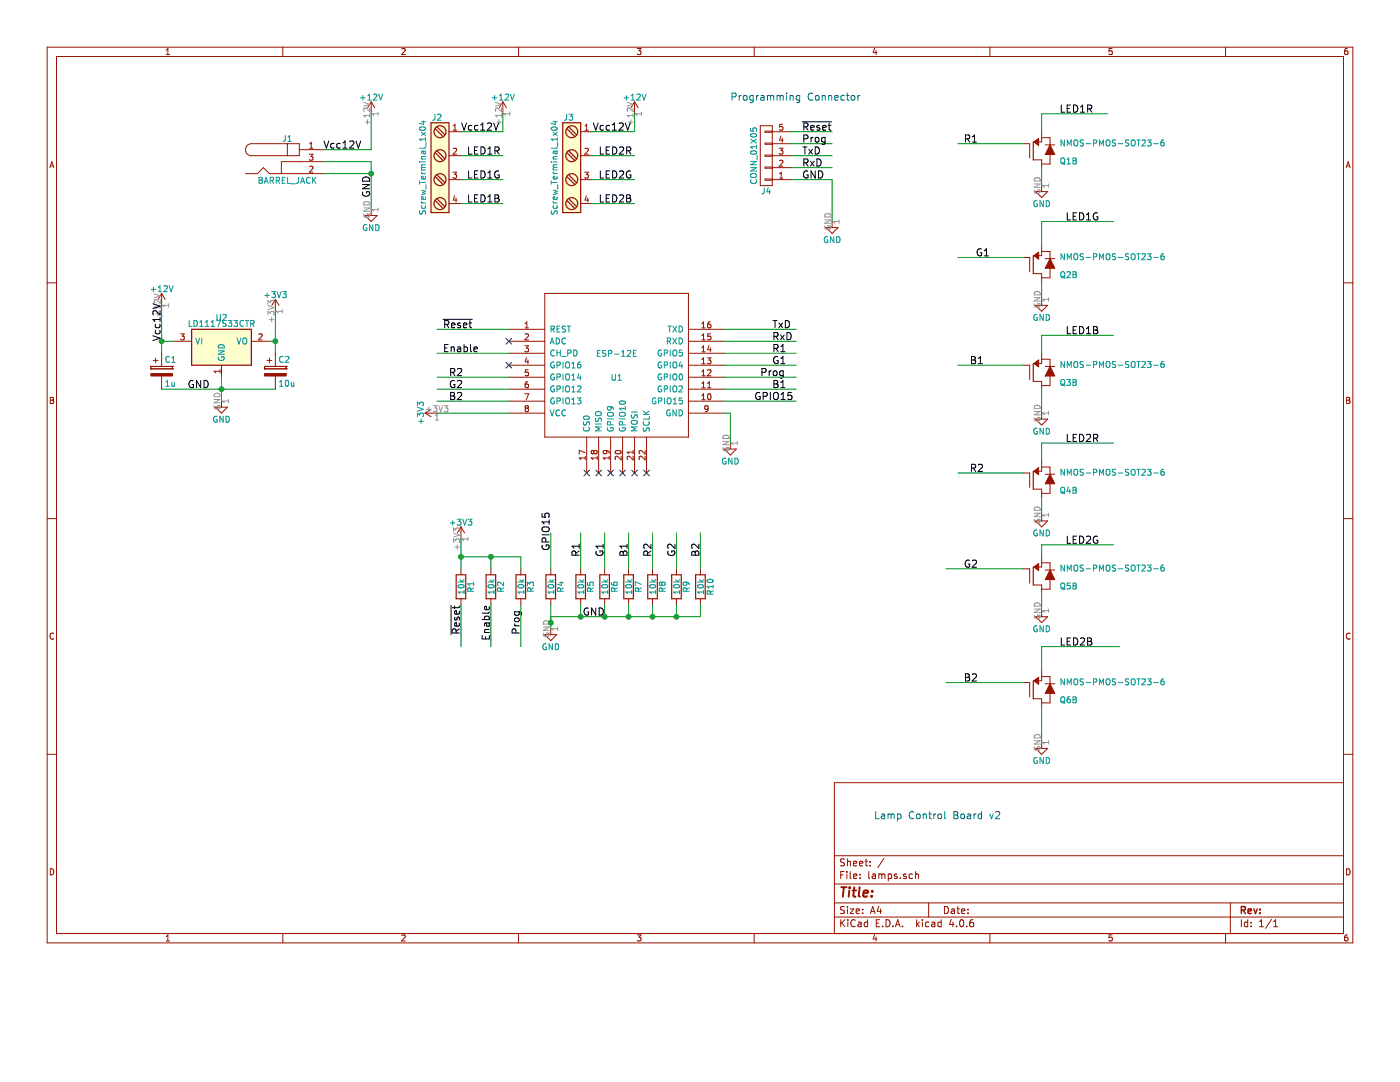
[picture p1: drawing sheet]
EESchema Schematic File Version 2
LIBS:power
LIBS:device
LIBS:transistors
LIBS:conn
LIBS:linear
LIBS:regul
LIBS:74xx
LIBS:cmos4000
LIBS:adc-dac
LIBS:memory
LIBS:xilinx
LIBS:microcontrollers
LIBS:dsp
LIBS:microchip
LIBS:analog_switches
LIBS:motorola
LIBS:texas
LIBS:intel
LIBS:audio
LIBS:interface
LIBS:digital-audio
LIBS:philips
LIBS:display
LIBS:cypress
LIBS:siliconi
LIBS:opto
LIBS:atmel
LIBS:contrib
LIBS:valves
LIBS:ESP8266
LIBS:-15v
LIBS:-vs
LIBS:+1v2
LIBS:+1v8
LIBS:+3v
LIBS:+3v3
LIBS:+5v
LIBS:+12v
LIBS:+15v
LIBS:+vs
LIBS:2-spst
LIBS:74avc4t245
LIBS:74vc1t45
LIBS:74vc2t45
LIBS:aat1217
LIBS:aat3681a
LIBS:acs711ex
LIBS:ad8429
LIBS:ant
LIBS:bat
LIBS:buck-sot23-5
LIBS:buck-sot23-6
LIBS:button-dpdt
LIBS:c
LIBS:cm1624
LIBS:com
LIBS:conn-1
LIBS:conn-2
LIBS:conn-2x4
LIBS:conn-2x5
LIBS:conn-3
LIBS:conn-4
LIBS:conn-5
LIBS:conn-6
LIBS:conn-7
LIBS:conn-8
LIBS:cp
LIBS:d
LIBS:de-9
LIBS:debugheader
LIBS:drdc3105
LIBS:drv883x
LIBS:dtc-npn
LIBS:erc12864-1
LIBS:esp-12
LIBS:ferrite
LIBS:fuse
LIBS:gnd
LIBS:ICE40HX4K-144
LIBS:in-amp
LIBS:ina199
LIBS:ip425xcz12
LIBS:jtag
LIBS:jumper
LIBS:k22f-64lqfp
LIBS:l
LIBS:lcd5110
LIBS:ldo-sot-23-5
LIBS:led
LIBS:lis2-lga12
LIBS:lm78xx-so8
LIBS:lm3671
LIBS:lm27313
LIBS:ln1410
LIBS:lpc812
LIBS:lpc824
LIBS:lpddrx16
LIBS:lt6102
LIBS:lt6106
LIBS:ltc3260
LIBS:mag3110
LIBS:max4737eud
LIBS:max6070
LIBS:max9938
LIBS:mchck
LIBS:mcp3221
LIBS:mic5205
LIBS:mic5365
LIBS:microsd
LIBS:mkl03zxxvfg4
LIBS:mkl03zxxvfk4
LIBS:MKL26ZxxVFM4
LIBS:mkl27zxxvfm4
LIBS:mounthole
LIBS:mounting-hole
LIBS:mpl3115a2
LIBS:mpu-6050
LIBS:mpu6050
LIBS:mun53
LIBS:nmos-pmos-sot-666
LIBS:nmos-pmos-sot23-6
LIBS:nmos
LIBS:npn
LIBS:nup4114
LIBS:op-amp
LIBS:phone-3
LIBS:pmos
LIBS:pnp
LIBS:pot
LIBS:power_flag
LIBS:powersyms
LIBS:pwr
LIBS:r
LIBS:r4
LIBS:relay
LIBS:rs485trx-fullduplex
LIBS:SAM3U-144
LIBS:schottky
LIBS:si8410
LIBS:sip32401a
LIBS:sit1602
LIBS:slide-spdt
LIBS:solder-jumper-nc
LIBS:spiflash
LIBS:tactile-4
LIBS:test
LIBS:testpoint
LIBS:thermistor
LIBS:tlv713
LIBS:tp4055
LIBS:tp4056
LIBS:tpd4s012
LIBS:tps6040x
LIBS:tps27081a
LIBS:ts3usb31
LIBS:usb
LIBS:usb334x
LIBS:USB3300
LIBS:vana
LIBS:varef
LIBS:vbu
LIBS:vcore
LIBS:vin
LIBS:vio
LIBS:vout
LIBS:vpll
LIBS:vtarget
LIBS:vusb
LIBS:vutmi
LIBS:xtal
LIBS:zener
LIBS:lamps-cache
EELAYER 25 0
EELAYER END
$Descr A4 11693 8268
encoding utf-8
Sheet 1 1
Title ""
Date ""
Rev ""
Comp ""
Comment1 ""
Comment2 ""
Comment3 ""
Comment4 ""
$EndDescr
$Comp
L ESP-12E U1
U 1 1
P 5150 3050
F 0 "U1" H 5150 2950 50  0000 C CNN
F 1 "ESP-12E" H 5150 3150 50  0000 C CNN
F 2 "ESP8266:ESP-12E" H 5150 3050 50  0001 C CNN
F 3 "" H 5150 3050 50  0001 C CNN
	1    5150 3050
	1    0    0    -1  
$EndComp
$Comp
L NMOS-PMOS-SOT23-6 Q1
U 2 1
P 8700 1250
F 0 "Q1" H 8850 1350 50  0000 L CNN
F 1 "NMOS-PMOS-SOT23-6" H 8850 1200 50  0000 L CNN
F 2 "TO_SOT_Packages_SMD:SOT-23-6" H 7900 1100 60  0001 C CNN
F 3 "" H 7900 1100 60  0000 C CNN
	2    8700 1250
	1    0    0    1   
$EndComp
$Comp
L NMOS-PMOS-SOT23-6 Q2
U 2 1
P 8700 2200
F 0 "Q2" H 8850 2300 50  0000 L CNN
F 1 "NMOS-PMOS-SOT23-6" H 8850 2150 50  0000 L CNN
F 2 "TO_SOT_Packages_SMD:SOT-23-6" H 7900 2050 60  0001 C CNN
F 3 "" H 7900 2050 60  0000 C CNN
	2    8700 2200
	1    0    0    1   
$EndComp
$Comp
L NMOS-PMOS-SOT23-6 Q3
U 2 1
P 8700 3100
F 0 "Q3" H 8850 3200 50  0000 L CNN
F 1 "NMOS-PMOS-SOT23-6" H 8850 3050 50  0000 L CNN
F 2 "TO_SOT_Packages_SMD:SOT-23-6" H 7900 2950 60  0001 C CNN
F 3 "" H 7900 2950 60  0000 C CNN
	2    8700 3100
	1    0    0    1   
$EndComp
$Comp
L NMOS-PMOS-SOT23-6 Q4
U 2 1
P 8700 4000
F 0 "Q4" H 8850 4100 50  0000 L CNN
F 1 "NMOS-PMOS-SOT23-6" H 8850 3950 50  0000 L CNN
F 2 "TO_SOT_Packages_SMD:SOT-23-6" H 7900 3850 60  0001 C CNN
F 3 "" H 7900 3850 60  0000 C CNN
	2    8700 4000
	1    0    0    1   
$EndComp
$Comp
L NMOS-PMOS-SOT23-6 Q5
U 2 1
P 8700 4800
F 0 "Q5" H 8850 4900 50  0000 L CNN
F 1 "NMOS-PMOS-SOT23-6" H 8850 4750 50  0000 L CNN
F 2 "TO_SOT_Packages_SMD:SOT-23-6" H 7900 4650 60  0001 C CNN
F 3 "" H 7900 4650 60  0000 C CNN
	2    8700 4800
	1    0    0    1   
$EndComp
$Comp
L NMOS-PMOS-SOT23-6 Q6
U 2 1
P 8700 5750
F 0 "Q6" H 8850 5850 50  0000 L CNN
F 1 "NMOS-PMOS-SOT23-6" H 8850 5700 50  0000 L CNN
F 2 "TO_SOT_Packages_SMD:SOT-23-6" H 7900 5600 60  0001 C CNN
F 3 "" H 7900 5600 60  0000 C CNN
	2    8700 5750
	1    0    0    1   
$EndComp
Text Label 3700 2750 0    60   ~ 0
~Reset
Text Label 3700 2950 0    60   ~ 0
Enable
Text Label 6350 3150 0    60   ~ 0
Prog
Text Label 6300 3350 0    60   ~ 0
GPIO15
Text Label 6450 2950 0    60   ~ 0
R1
Text Label 6450 3050 0    60   ~ 0
G1
Text Label 6450 3250 0    60   ~ 0
B1
Text Label 3750 3150 0    60   ~ 0
R2
Text Label 3750 3250 0    60   ~ 0
G2
Text Label 3750 3350 0    60   ~ 0
B2
Text Label 6450 2750 0    60   ~ 0
TxD
Text Label 6450 2850 0    60   ~ 0
RxD
$Comp
L GND #PWR01
U 1 1
P 6100 3700
F 0 "#PWR01" H 6100 3450 50  0001 C CNN
F 1 "GND" H 6100 3550 50  0000 C CNN
F 2 "" H 6100 3700 50  0001 C CNN
F 3 "" H 6100 3700 50  0001 C CNN
	1    6100 3700
	1    0    0    -1  
$EndComp
$Comp
L +3V3 #PWR02
U 1 1
P 3650 3450
F 0 "#PWR02" H 3650 3300 50  0001 C CNN
F 1 "+3V3" H 3650 3590 50  0000 C CNN
F 2 "" H 3650 3450 50  0001 C CNN
F 3 "" H 3650 3450 50  0001 C CNN
	1    3650 3450
	0    -1   -1   0   
$EndComp
Text Label 8050 1200 0    60   ~ 0
R1
Text Label 8150 2150 0    60   ~ 0
G1
Text Label 8100 3050 0    60   ~ 0
B1
Text Label 8100 3950 0    60   ~ 0
R2
Text Label 8050 4750 0    60   ~ 0
G2
Text Label 8050 5700 0    60   ~ 0
B2
$Comp
L R R1
U 1 1
P 3850 4900
F 0 "R1" V 3930 4900 50  0000 C CNN
F 1 "10k" V 3850 4900 50  0000 C CNN
F 2 "Resistors_SMD:R_0603_HandSoldering" V 3780 4900 50  0001 C CNN
F 3 "" H 3850 4900 50  0001 C CNN
	1    3850 4900
	1    0    0    -1  
$EndComp
$Comp
L R R2
U 1 1
P 4100 4900
F 0 "R2" V 4180 4900 50  0000 C CNN
F 1 "10k" V 4100 4900 50  0000 C CNN
F 2 "Resistors_SMD:R_0603_HandSoldering" V 4030 4900 50  0001 C CNN
F 3 "" H 4100 4900 50  0001 C CNN
	1    4100 4900
	1    0    0    -1  
$EndComp
$Comp
L R R3
U 1 1
P 4350 4900
F 0 "R3" V 4430 4900 50  0000 C CNN
F 1 "10k" V 4350 4900 50  0000 C CNN
F 2 "Resistors_SMD:R_0603_HandSoldering" V 4280 4900 50  0001 C CNN
F 3 "" H 4350 4900 50  0001 C CNN
	1    4350 4900
	1    0    0    -1  
$EndComp
$Comp
L R R4
U 1 1
P 4600 4900
F 0 "R4" V 4680 4900 50  0000 C CNN
F 1 "10k" V 4600 4900 50  0000 C CNN
F 2 "Resistors_SMD:R_0603_HandSoldering" V 4530 4900 50  0001 C CNN
F 3 "" H 4600 4900 50  0001 C CNN
	1    4600 4900
	1    0    0    -1  
$EndComp
$Comp
L +3V3 #PWR03
U 1 1
P 3850 4500
F 0 "#PWR03" H 3850 4350 50  0001 C CNN
F 1 "+3V3" H 3850 4640 50  0000 C CNN
F 2 "" H 3850 4500 50  0001 C CNN
F 3 "" H 3850 4500 50  0001 C CNN
	1    3850 4500
	1    0    0    -1  
$EndComp
$Comp
L GND #PWR04
U 1 1
P 4600 5250
F 0 "#PWR04" H 4600 5000 50  0001 C CNN
F 1 "GND" H 4600 5100 50  0000 C CNN
F 2 "" H 4600 5250 50  0001 C CNN
F 3 "" H 4600 5250 50  0001 C CNN
	1    4600 5250
	1    0    0    -1  
$EndComp
Text Label 3850 5300 1    60   ~ 0
~Reset
Text Label 4100 5350 1    60   ~ 0
Enable
Text Label 4350 5300 1    60   ~ 0
Prog
Text Label 4600 4600 1    60   ~ 0
GPIO15
$Comp
L R R5
U 1 1
P 4850 4900
F 0 "R5" V 4930 4900 50  0000 C CNN
F 1 "10k" V 4850 4900 50  0000 C CNN
F 2 "Resistors_SMD:R_0603_HandSoldering" V 4780 4900 50  0001 C CNN
F 3 "" H 4850 4900 50  0001 C CNN
	1    4850 4900
	1    0    0    -1  
$EndComp
$Comp
L R R6
U 1 1
P 5050 4900
F 0 "R6" V 5130 4900 50  0000 C CNN
F 1 "10k" V 5050 4900 50  0000 C CNN
F 2 "Resistors_SMD:R_0603_HandSoldering" V 4980 4900 50  0001 C CNN
F 3 "" H 5050 4900 50  0001 C CNN
	1    5050 4900
	1    0    0    -1  
$EndComp
$Comp
L R R7
U 1 1
P 5250 4900
F 0 "R7" V 5330 4900 50  0000 C CNN
F 1 "10k" V 5250 4900 50  0000 C CNN
F 2 "Resistors_SMD:R_0603_HandSoldering" V 5180 4900 50  0001 C CNN
F 3 "" H 5250 4900 50  0001 C CNN
	1    5250 4900
	1    0    0    -1  
$EndComp
$Comp
L R R8
U 1 1
P 5450 4900
F 0 "R8" V 5530 4900 50  0000 C CNN
F 1 "10k" V 5450 4900 50  0000 C CNN
F 2 "Resistors_SMD:R_0603_HandSoldering" V 5380 4900 50  0001 C CNN
F 3 "" H 5450 4900 50  0001 C CNN
	1    5450 4900
	1    0    0    -1  
$EndComp
$Comp
L R R9
U 1 1
P 5650 4900
F 0 "R9" V 5730 4900 50  0000 C CNN
F 1 "10k" V 5650 4900 50  0000 C CNN
F 2 "Resistors_SMD:R_0603_HandSoldering" V 5580 4900 50  0001 C CNN
F 3 "" H 5650 4900 50  0001 C CNN
	1    5650 4900
	1    0    0    -1  
$EndComp
$Comp
L R R10
U 1 1
P 5850 4900
F 0 "R10" V 5930 4900 50  0000 C CNN
F 1 "10k" V 5850 4900 50  0000 C CNN
F 2 "Resistors_SMD:R_0603_HandSoldering" V 5780 4900 50  0001 C CNN
F 3 "" H 5850 4900 50  0001 C CNN
	1    5850 4900
	1    0    0    -1  
$EndComp
Wire Wire Line
	4250 2750 3650 2750
Wire Wire Line
	4250 2950 3650 2950
Wire Wire Line
	6050 3150 6650 3150
Wire Wire Line
	6050 3350 6650 3350
Wire Wire Line
	6050 2950 6650 2950
Wire Wire Line
	6050 3050 6650 3050
Wire Wire Line
	6050 3250 6650 3250
Wire Wire Line
	4250 3150 3650 3150
Wire Wire Line
	4250 3250 3650 3250
Wire Wire Line
	4250 3350 3650 3350
Wire Wire Line
	6050 2750 6650 2750
Wire Wire Line
	6050 2850 6650 2850
Wire Wire Line
	6050 3450 6100 3450
Wire Wire Line
	6100 3450 6100 3700
Wire Wire Line
	3650 3450 4250 3450
Wire Wire Line
	8550 1200 8000 1200
Wire Wire Line
	8550 2150 8000 2150
Wire Wire Line
	8550 3050 8000 3050
Wire Wire Line
	8550 3950 8000 3950
Wire Wire Line
	8550 4750 7900 4750
Wire Wire Line
	8550 5700 7900 5700
Wire Wire Line
	3850 4500 3850 4750
Wire Wire Line
	4100 4750 4100 4650
Wire Wire Line
	3850 4650 4350 4650
Connection ~ 3850 4650
Wire Wire Line
	4350 4650 4350 4750
Connection ~ 4100 4650
Wire Wire Line
	3850 5050 3850 5400
Wire Wire Line
	4100 5050 4100 5400
Wire Wire Line
	4350 5050 4350 5400
Wire Wire Line
	4600 5050 4600 5250
Wire Wire Line
	4600 4750 4600 4450
Wire Wire Line
	4600 5200 4600 5150
Wire Wire Line
	4600 5150 5850 5150
Wire Wire Line
	4850 5150 4850 5050
Connection ~ 4600 5200
Wire Wire Line
	5050 5150 5050 5050
Connection ~ 4850 5150
Wire Wire Line
	5250 5150 5250 5050
Connection ~ 5050 5150
Wire Wire Line
	5450 5150 5450 5050
Connection ~ 5250 5150
Wire Wire Line
	5650 5150 5650 5050
Connection ~ 5450 5150
Wire Wire Line
	5850 5150 5850 5050
Connection ~ 5650 5150
Wire Wire Line
	4850 4750 4850 4450
Wire Wire Line
	5050 4750 5050 4450
Wire Wire Line
	5250 4750 5250 4450
Wire Wire Line
	5450 4750 5450 4450
Wire Wire Line
	5650 4750 5650 4450
Wire Wire Line
	5850 4750 5850 4450
Text Label 4850 4650 1    60   ~ 0
R1
Text Label 5050 4650 1    60   ~ 0
G1
Text Label 5250 4650 1    60   ~ 0
B1
Text Label 5450 4650 1    60   ~ 0
R2
Text Label 5650 4650 1    60   ~ 0
G2
Text Label 5850 4650 1    60   ~ 0
B2
$Comp
L GND #PWR05
U 1 1
P 8700 6200
F 0 "#PWR05" H 8700 5950 50  0001 C CNN
F 1 "GND" H 8700 6050 50  0000 C CNN
F 2 "" H 8700 6200 50  0001 C CNN
F 3 "" H 8700 6200 50  0001 C CNN
	1    8700 6200
	1    0    0    -1  
$EndComp
$Comp
L GND #PWR06
U 1 1
P 8700 5100
F 0 "#PWR06" H 8700 4850 50  0001 C CNN
F 1 "GND" H 8700 4950 50  0000 C CNN
F 2 "" H 8700 5100 50  0001 C CNN
F 3 "" H 8700 5100 50  0001 C CNN
	1    8700 5100
	1    0    0    -1  
$EndComp
$Comp
L GND #PWR07
U 1 1
P 8700 4300
F 0 "#PWR07" H 8700 4050 50  0001 C CNN
F 1 "GND" H 8700 4150 50  0000 C CNN
F 2 "" H 8700 4300 50  0001 C CNN
F 3 "" H 8700 4300 50  0001 C CNN
	1    8700 4300
	1    0    0    -1  
$EndComp
$Comp
L GND #PWR08
U 1 1
P 8700 3450
F 0 "#PWR08" H 8700 3200 50  0001 C CNN
F 1 "GND" H 8700 3300 50  0000 C CNN
F 2 "" H 8700 3450 50  0001 C CNN
F 3 "" H 8700 3450 50  0001 C CNN
	1    8700 3450
	1    0    0    -1  
$EndComp
$Comp
L GND #PWR09
U 1 1
P 8700 2500
F 0 "#PWR09" H 8700 2250 50  0001 C CNN
F 1 "GND" H 8700 2350 50  0000 C CNN
F 2 "" H 8700 2500 50  0001 C CNN
F 3 "" H 8700 2500 50  0001 C CNN
	1    8700 2500
	1    0    0    -1  
$EndComp
$Comp
L GND #PWR010
U 1 1
P 8700 1550
F 0 "#PWR010" H 8700 1300 50  0001 C CNN
F 1 "GND" H 8700 1400 50  0000 C CNN
F 2 "" H 8700 1550 50  0001 C CNN
F 3 "" H 8700 1550 50  0001 C CNN
	1    8700 1550
	1    0    0    -1  
$EndComp
Wire Wire Line
	8700 1400 8700 1550
Wire Wire Line
	8700 2350 8700 2500
Wire Wire Line
	8700 3250 8700 3450
Wire Wire Line
	8700 4150 8700 4300
Wire Wire Line
	8700 4950 8700 5100
Wire Wire Line
	8700 5900 8700 6200
$Comp
L BARREL_JACK J1
U 1 1
P 2400 1350
F 0 "J1" H 2400 1545 50  0000 C CNN
F 1 "BARREL_JACK" H 2400 1195 50  0000 C CNN
F 2 "Connect:BARREL_JACK" H 2400 1350 50  0001 C CNN
F 3 "" H 2400 1350 50  0001 C CNN
	1    2400 1350
	1    0    0    -1  
$EndComp
$Comp
L Screw_Terminal_1x04 J2
U 1 1
P 3650 1400
F 0 "J2" H 3650 1850 50  0000 C TNN
F 1 "Screw_Terminal_1x04" V 3500 1400 50  0000 C TNN
F 2 "Terminal_Blocks:TerminalBlock_Pheonix_MPT-2.54mm_4pol" H 3650 975 50  0001 C CNN
F 3 "" H 3625 1600 50  0001 C CNN
	1    3650 1400
	1    0    0    -1  
$EndComp
$Comp
L Screw_Terminal_1x04 J3
U 1 1
P 4750 1400
F 0 "J3" H 4750 1850 50  0000 C TNN
F 1 "Screw_Terminal_1x04" V 4600 1400 50  0000 C TNN
F 2 "Terminal_Blocks:TerminalBlock_Pheonix_MPT-2.54mm_4pol" H 4750 975 50  0001 C CNN
F 3 "" H 4725 1600 50  0001 C CNN
	1    4750 1400
	1    0    0    -1  
$EndComp
Wire Wire Line
	2700 1250 3100 1250
Wire Wire Line
	2700 1450 3100 1450
Wire Wire Line
	3100 1350 3100 1750
$Comp
L +12V #PWR011
U 1 1
P 3100 950
F 0 "#PWR011" H 3100 800 50  0001 C CNN
F 1 "+12V" H 3100 1090 50  0000 C CNN
F 2 "" H 3100 950 50  0001 C CNN
F 3 "" H 3100 950 50  0001 C CNN
	1    3100 950 
	1    0    0    -1  
$EndComp
Wire Wire Line
	3100 1250 3100 950 
$Comp
L GND #PWR012
U 1 1
P 3100 1750
F 0 "#PWR012" H 3100 1500 50  0001 C CNN
F 1 "GND" H 3100 1600 50  0000 C CNN
F 2 "" H 3100 1750 50  0001 C CNN
F 3 "" H 3100 1750 50  0001 C CNN
	1    3100 1750
	1    0    0    -1  
$EndComp
Wire Wire Line
	3850 1100 4200 1100
Wire Wire Line
	4950 1100 5300 1100
$Comp
L +12V #PWR013
U 1 1
P 4200 950
F 0 "#PWR013" H 4200 800 50  0001 C CNN
F 1 "+12V" H 4200 1090 50  0000 C CNN
F 2 "" H 4200 950 50  0001 C CNN
F 3 "" H 4200 950 50  0001 C CNN
	1    4200 950 
	1    0    0    -1  
$EndComp
$Comp
L +12V #PWR014
U 1 1
P 5300 950
F 0 "#PWR014" H 5300 800 50  0001 C CNN
F 1 "+12V" H 5300 1090 50  0000 C CNN
F 2 "" H 5300 950 50  0001 C CNN
F 3 "" H 5300 950 50  0001 C CNN
	1    5300 950 
	1    0    0    -1  
$EndComp
Wire Wire Line
	5300 1100 5300 950 
Wire Wire Line
	4200 1100 4200 950 
Wire Wire Line
	3850 1300 4200 1300
Wire Wire Line
	3850 1500 4200 1500
Wire Wire Line
	3850 1700 4200 1700
Wire Wire Line
	4950 1300 5300 1300
Wire Wire Line
	4950 1500 5300 1500
Wire Wire Line
	4950 1700 5300 1700
Text Label 3900 1300 0    60   ~ 0
LED1R
Text Label 3900 1500 0    60   ~ 0
LED1G
Text Label 3900 1700 0    60   ~ 0
LED1B
Text Label 5000 1300 0    60   ~ 0
LED2R
Text Label 5000 1500 0    60   ~ 0
LED2G
Text Label 5000 1700 0    60   ~ 0
LED2B
Wire Wire Line
	8700 1100 8700 950 
Wire Wire Line
	8700 950  9250 950 
Wire Wire Line
	8700 2050 8700 1850
Wire Wire Line
	8700 1850 9300 1850
Text Label 8850 950  0    60   ~ 0
LED1R
Text Label 8900 1850 0    60   ~ 0
LED1G
Wire Wire Line
	8700 2950 8700 2800
Wire Wire Line
	8700 2800 9300 2800
Text Label 8900 2800 0    60   ~ 0
LED1B
Wire Wire Line
	8700 3850 8700 3700
Wire Wire Line
	8700 3700 9300 3700
Text Label 8900 3700 0    60   ~ 0
LED2R
Wire Wire Line
	8700 4650 8700 4550
Wire Wire Line
	8700 4550 9300 4550
Text Label 8900 4550 0    60   ~ 0
LED2G
Wire Wire Line
	8700 5600 8700 5400
Wire Wire Line
	8700 5400 9350 5400
Text Label 8850 5400 0    60   ~ 0
LED2B
Wire Wire Line
	6600 1300 6950 1300
Wire Wire Line
	6600 1400 6950 1400
Wire Wire Line
	6600 1500 6950 1500
Wire Wire Line
	6950 1500 6950 1850
$Comp
L GND #PWR015
U 1 1
P 6950 1850
F 0 "#PWR015" H 6950 1600 50  0001 C CNN
F 1 "GND" H 6950 1700 50  0000 C CNN
F 2 "" H 6950 1850 50  0001 C CNN
F 3 "" H 6950 1850 50  0001 C CNN
	1    6950 1850
	1    0    0    -1  
$EndComp
Text Label 6700 1300 0    60   ~ 0
TxD
Text Label 6700 1400 0    60   ~ 0
RxD
Wire Wire Line
	2700 1350 3100 1350
Connection ~ 3100 1450
$Comp
L LD1117S33CTR U2
U 1 1
P 1850 2900
F 0 "U2" H 1850 3150 50  0000 C CNN
F 1 "LD1117S33CTR" H 1850 3100 50  0000 C CNN
F 2 "TO_SOT_Packages_SMD:SOT-223" H 1850 3000 50  0001 C CNN
F 3 "" H 1850 2900 50  0001 C CNN
	1    1850 2900
	1    0    0    -1  
$EndComp
$Comp
L +12V #PWR016
U 1 1
P 1350 2550
F 0 "#PWR016" H 1350 2400 50  0001 C CNN
F 1 "+12V" H 1350 2690 50  0000 C CNN
F 2 "" H 1350 2550 50  0001 C CNN
F 3 "" H 1350 2550 50  0001 C CNN
	1    1350 2550
	1    0    0    -1  
$EndComp
$Comp
L +3V3 #PWR017
U 1 1
P 2300 2600
F 0 "#PWR017" H 2300 2450 50  0001 C CNN
F 1 "+3V3" H 2300 2740 50  0000 C CNN
F 2 "" H 2300 2600 50  0001 C CNN
F 3 "" H 2300 2600 50  0001 C CNN
	1    2300 2600
	1    0    0    -1  
$EndComp
$Comp
L GND #PWR018
U 1 1
P 1850 3350
F 0 "#PWR018" H 1850 3100 50  0001 C CNN
F 1 "GND" H 1850 3200 50  0000 C CNN
F 2 "" H 1850 3350 50  0001 C CNN
F 3 "" H 1850 3350 50  0001 C CNN
	1    1850 3350
	1    0    0    -1  
$EndComp
Wire Wire Line
	1850 3150 1850 3350
Connection ~ 1850 3250
Wire Wire Line
	1350 2550 1350 2950
Wire Wire Line
	1350 2850 1450 2850
Wire Wire Line
	2300 2600 2300 2950
Wire Wire Line
	2300 2850 2250 2850
$Comp
L CP C1
U 1 1
P 1350 3100
F 0 "C1" H 1375 3200 50  0000 L CNN
F 1 "1u" H 1375 3000 50  0000 L CNN
F 2 "Capacitors_SMD:CP_Elec_4x5.3" H 1388 2950 50  0001 C CNN
F 3 "" H 1350 3100 50  0001 C CNN
	1    1350 3100
	1    0    0    -1  
$EndComp
$Comp
L CP C2
U 1 1
P 2300 3100
F 0 "C2" H 2325 3200 50  0000 L CNN
F 1 "10u" H 2325 3000 50  0000 L CNN
F 2 "Capacitors_SMD:CP_Elec_4x5.3" H 2338 2950 50  0001 C CNN
F 3 "" H 2300 3100 50  0001 C CNN
	1    2300 3100
	1    0    0    -1  
$EndComp
Connection ~ 1350 2850
Connection ~ 2300 2850
Wire Wire Line
	1350 3250 2300 3250
NoConn ~ 4250 2850
NoConn ~ 4250 3050
NoConn ~ 4900 3950
NoConn ~ 5000 3950
NoConn ~ 5100 3950
NoConn ~ 5200 3950
NoConn ~ 5300 3950
NoConn ~ 5400 3950
Text Notes 6100 850  0    60   ~ 0
Programming Connector
$Comp
L CONN_01X05 J4
U 1 1
P 6400 1300
F 0 "J4" H 6400 1600 50  0000 C CNN
F 1 "CONN_01X05" V 6500 1300 50  0000 C CNN
F 2 "Pin_Headers:Pin_Header_Straight_1x05_Pitch2.54mm" H 6400 1300 50  0001 C CNN
F 3 "" H 6400 1300 50  0001 C CNN
	1    6400 1300
	-1   0    0    1   
$EndComp
Wire Wire Line
	6600 1200 6950 1200
Wire Wire Line
	6600 1100 6950 1100
Text Label 6700 1200 0    60   ~ 0
Prog
Text Label 6700 1100 0    60   ~ 0
~Reset
Text Label 2700 1250 0    60   ~ 0
Vcc12V
Text Label 3850 1100 0    60   ~ 0
Vcc12V
Text Label 1350 2850 1    60   ~ 0
Vcc12V
Text Label 4950 1100 0    60   ~ 0
Vcc12V
Text Label 6700 1500 0    60   ~ 0
GND
Text Label 3100 1650 1    60   ~ 0
GND
Text Label 1750 3250 2    60   ~ 0
GND
Text Label 5050 5150 2    60   ~ 0
GND
Text Notes 7300 6850 0    60   ~ 0
Lamp Control Board v2
$EndSCHEMATC
